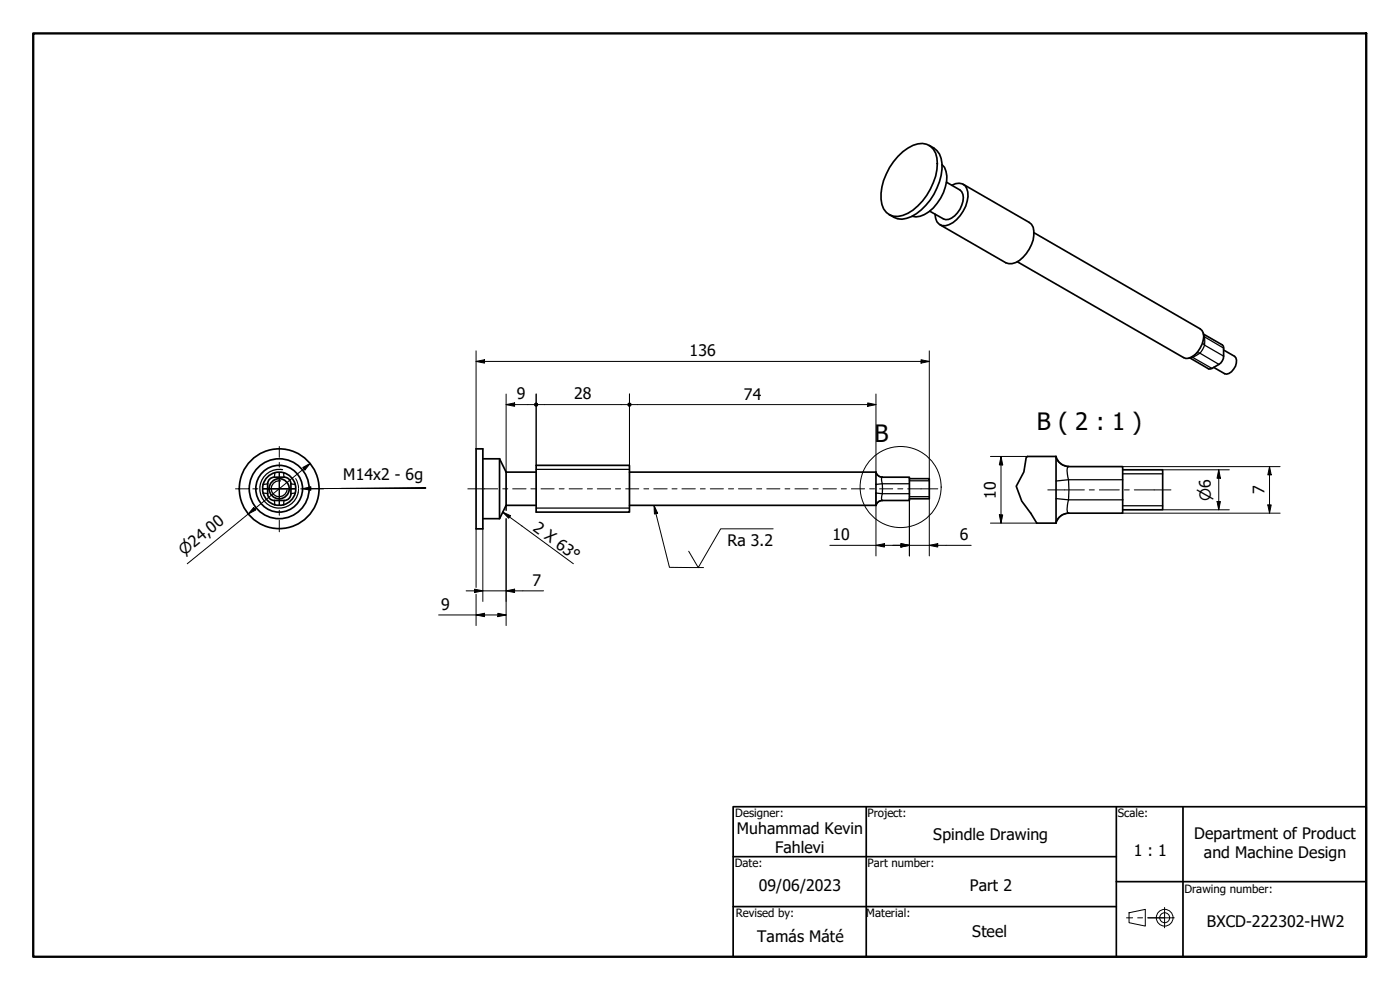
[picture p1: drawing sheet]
<svg xmlns="http://www.w3.org/2000/svg" width="420mm" height="297mm" viewBox="0 0 420 297" stroke-linecap="round" stroke-linejoin="round" font-family="sans-serif">
<!-- layer: Visible Narrow (ISO) -->
<g fill="none" stroke="#000" stroke-width=".38">
<path d="M357.7 107l.2 .2M357.9 107.2l-.8 .2M357.9 107.2l5.8 3.3M359.2 105.9l.9 .1M360.1 106l-2.2 1.2M360.1 106l5.7 3.3M360.9 102.8l.6 .8M361.2 100.3l.3 .8M361.3 101l.2 .1M361.5 103.6l-1.4 2.4M361.5 101.1v2.5M361.5 103.6l5.7 3.3"/>
<path d="M361.5 101.1l5.7 3.3M316.9 137.3a4.1 4.1 0 0 0 3.8 2.7l-.3 .3-.2 .8 .5 2.8M79 147.9l1.3 .2M80.3 145.1l-1.3 .2M82.3 150.2l.2 1.3M82.5 141.8l-.2 1.4M84.2 144.3a2.38 2.38 0 0 0-2.8 1.9 2.38 2.38 0 0 0 2 2.8 2.38 2.38 0 0 0 2.7-1.9M84.8 140.9a5.8 5.8 0 0 0-6.7 4.7 5.8 5.8 0 0 0 4.7 6.8 5.8 5.8 0 0 0 6.7-4.8M85.2 141.8l.1 1.4M85.3 150.2l-.1 1.3M87.3 145.1l1.3 .2M88.6 147.9l-1.3 .2"/>
<path d="M160.9 140.8h28M160.9 152.4h28M262.9 141.8l.4 .7 .7 .5 .8 .2a1.75 1.75 0 0 0 0 1.9M262.9 147.9l1.9 .2M264.8 148.1a1.83 1.83 0 0 0 0 2.1l-.8 .1-1.1 1.2M264.8 145.1v3M264.8 145.1l-1.9 .2M264.8 148.1h8.1M264.8 145.1h8.1M272.9 144.3h6M272.9 149h6M316.9 149.6l3.8 .4"/>
<path d="M320.7 150l-.5 2.8 .2 .9 .3 .3a3.9 3.9 0 0 0-3.8 2.6M320.7 143.9v6.1M320.7 143.9l-3.8 .4M320.7 150h16.2M320.7 143.9h16.2M336.9 142.2h12M336.9 151.8h12"/>
</g>
<!-- layer: Visible (ISO) -->
<g fill="none" stroke="#000" stroke-width=".51">
<path d="M269.5 46.9a11.1 11.1 0 0 1 7.4-3.9 4.6 4.6 0 0 1 4.3 4.4 18.2 18.2 0 0 1-8.7 16.6 5.4 5.4 0 0 1-6.5-.3 7.1 7.1 0 0 1-1.6-5.7 19.4 19.4 0 0 1 5.1-11.1zM278.8 43.6a6.3 6.3 0 0 1 3.9 7.2 18.4 18.4 0 0 1-9.2 14.2 5.8 5.8 0 0 1-6.7-.6M282.7 49.4a6.2 6.2 0 0 1 1 6.7 13.2 13.2 0 0 1-7.5 8.8l-1.3 .2-1.2-.2M284 54.7l4.1 2.3a3.6 3.6 0 0 1 .5 4.6 5.9 5.9 0 0 1-4.8 4.3l-4.8-2.5M285.6 55.6a2.91 2.91 0 0 1 3.1-.5 2.91 2.91 0 0 1 1.7 2.5 10.5 10.5 0 0 1-5.6 9.8 2.69 2.69 0 0 1-4-1.9l-.2-1.3M289.1 55.3l19.8 11.4a3.6 3.6 0 0 1 1.4 3.9 10.8 10.8 0 0 1-5.5 8.2l-1.1 .3-1.8-.2-19.8-11.5M310.3 69.8l49.9 28.9a2.97 2.97 0 0 1 .9 3.4 7.3 7.3 0 0 1-4.4 5.4l-.8 .1-.7-.3-49.9-28.8M361.2 100.3l5.6 3.2a5.2 5.2 0 0 1 0 4.8 6 6 0 0 1-4.1 2.4l-5.6-3.3M367.2 105l3.3 1.9a3.4 3.4 0 0 1-.9 4.7l-.8 .5-.7 .2-.6-.2-3.3-1.9M142.9 134.7h2v24h-2zM144.9 137.7h5M149.9 137.7v17.9"/>
<path d="M149.9 137.7l2 4M160.9 139.6h28v14.1h-28zM308.4 137h8.5M316.9 137a4 4 0 0 0 3.9 2.9M316.9 137v20M80.3 148.2a2 2 0 0 0 2 2h3a2 2 0 0 0 2-2M80.3 148.1v-2.9a2 2 0 0 1 2-2h3a2 2 0 0 1 2 2v2.9M151.9 151.6l-2 4h-5M151.9 141.7v9.9M151.9 141.7h9M151.9 151.6h9M188.9 141.7h74"/>
<path d="M188.9 151.6h74M262.9 141.7l.7 1.1 1.2 .4M262.9 141.7v9.9M264.8 143.2h8.1v7h-8.1M264.8 150.2l-1.2 .4-.7 1.1M272.9 143.6h6v6.1h-6M311.1 157h5.8M320.7 140h16.2v14h-16.2M320.8 154a4 4 0 0 0-3.9 2.9M336.9 141h12v12h-12"/>
<circle cx="83.8" cy="146.6" r="5"/>
<circle cx="83.8" cy="146.6" r="3"/>
<circle cx="83.8" cy="146.6" r="7"/>
<circle cx="83.8" cy="146.6" r="9"/>
<circle cx="83.8" cy="146.6" r="12"/>
</g>
<!-- layer: Break Line (ISO) -->
<path d="M308.4 137l-.4 .3-.7 4.3-2.3 4.3 1.6 4.5 2.8 3.6 1.7 3" fill="none" stroke="#000" stroke-width=".51"/>
<!-- layer: Detail Boundary (ISO) -->
<circle cx="270.3" cy="146.1" r="12.2" fill="none" stroke="#000" stroke-width=".3"/>
<!-- layer: Border (ISO) -->
<path d="M10 10h400v277.1h-400z" fill="none" stroke="#000" stroke-width=".7"/>
<!-- layer: Title (ISO) -->
<path d="M220 242h190v45.1h-190zM220 257h115M260 242v45.1M335 242v45.1M355 242v45.1M220 272h115M335 264.5h75" fill="none" stroke="#000" stroke-width=".51"/>
<!-- layer: Sketch Geometry (ISO) -->
<g fill="none" stroke="#000" stroke-width=".3">
<path d="M338.8 273.9l4.9-1.1v5.1l-4.9-1.1z"/>
<circle cx="349.5" cy="275.4" r="2.51"/>
<circle cx="349.5" cy="275.4" r="1.49"/>
</g>
<!-- layer: Dimension (ISO) -->
<g fill="none" stroke="#000" stroke-width=".3">
<path d="M142.9 108.4l2.5-.5v1.1zM142.9 108.4h136M142.9 105.3v29.4M151.9 118.2v23.5M160.9 118.2v21.4M188.9 118.2v21.4M262.9 118.2v23.5M276.4 107.9l2.5 .5-2.5 .6zM278.9 105.3v38.3M93.1 139.1l-36.9 30M151.9 121.4l2.5-.5v1zM151.9 121.4h8.4"/>
<path d="M161.5 121.4h26.8M189.5 121.4h73.4M260.4 120.9l2.5 .5-2.5 .5zM297.2 137h11.2M300.4 137l.5 2.5h-1zM300.4 137v20M76.1 152.3l.7 .7-2.3 1.2zM90.9 140.3l2.2-1.2-1.6 1.9zM142.9 158.7v17.6M144.9 158.7v21.8M151.9 151.6v1.5M151.9 155.6v32.1"/>
<path d="M262.9 147.9v18.9M272.9 150.2v16.6M278.9 149.7v17.1M297.2 157h13.9M299.9 154.5h1l-.5 2.5zM336.9 140h47.3M336.9 154h47.3M348.9 141h20M348.9 153h20M365.3 150.5h1l-.5 2.5zM365.8 141l.5 2.5h-1zM365.8 141v12"/>
<path d="M380.5 151.5h1l-.5 2.5zM381 140l.5 2.5h-1zM381 140v14M139.9 177.3h23.2M142.4 176.8l2.5 .5-2.5 .5zM142.9 178.3v9.4M151.9 177.3l2.5-.5v1zM249 163.6h42.5M262.9 163.6l2.5-.5v1zM270.4 163.1l2.5 .5-2.5 .5zM278.9 163.6l2.5-.5v1zM131.6 184.5h20.3"/>
<path d="M142.9 184.5l2.5-.5v1zM149.4 184l2.5 .5-2.5 .5z"/>
</g>
<g fill="#000">
<path d="M142.9 108.4l2.5-.5v1.1z" fill-rule="evenodd"/>
<path d="M276.4 107.9l2.5 .5-2.5 .6z" fill-rule="evenodd"/>
<path d="M151.9 121.4l2.5-.5v1z" fill-rule="evenodd"/>
<path d="M260.4 120.9l2.5 .5-2.5 .5z" fill-rule="evenodd"/>
<path d="M300.4 137l.5 2.5h-1z" fill-rule="evenodd"/>
<path d="M76.1 152.3l.7 .7-2.3 1.2z" fill-rule="evenodd"/>
<path d="M90.9 140.3l2.2-1.2-1.6 1.9z" fill-rule="evenodd"/>
<path d="M299.9 154.5h1l-.5 2.5z" fill-rule="evenodd"/>
<path d="M365.3 150.5h1l-.5 2.5z" fill-rule="evenodd"/>
<path d="M365.8 141l.5 2.5h-1z" fill-rule="evenodd"/>
<path d="M380.5 151.5h1l-.5 2.5z" fill-rule="evenodd"/>
<path d="M381 140l.5 2.5h-1z" fill-rule="evenodd"/>
<path d="M142.4 176.8l2.5 .5-2.5 .5z" fill-rule="evenodd"/>
<path d="M151.9 177.3l2.5-.5v1z" fill-rule="evenodd"/>
<path d="M262.9 163.6l2.5-.5v1z" fill-rule="evenodd"/>
<path d="M270.4 163.1l2.5 .5-2.5 .5z" fill-rule="evenodd"/>
<path d="M270.4 163.1l2.5 .5-2.5 .5z" fill-rule="evenodd"/>
<path d="M278.9 163.6l2.5-.5v1z" fill-rule="evenodd"/>
<path d="M142.9 184.5l2.5-.5v1z" fill-rule="evenodd"/>
<path d="M149.4 184l2.5 .5-2.5 .5z" fill-rule="evenodd"/>
<circle cx="160.9" cy="121.4" r=".63"/>
<circle cx="188.9" cy="121.4" r=".63"/>
</g>
<!-- layer: Symbol (ISO) -->
<path d="M88.7 143.6l.7 1.4 .2 1.5M89.6 146.7l-.1 .9M90.8 146.6l2.5-.5v1zM102.3 146.5l25.5-.1-37 .2M150.9 153.7l2.3 1-.5 .8zM150.9 153.7l21.2 15.4M196.3 151.6l1.1 2.4-1 .2zM196.3 151.6l4.6 18.6 10.2 .1M232 158.7h-15.7l-6.8 11.6-2.8-4.9" fill="none" stroke="#000" stroke-width=".3"/>
<g fill="#000">
<path d="M90.8 146.6l2.5-.5v1z" fill-rule="evenodd"/>
<path d="M150.9 153.7l2.3 1-.5 .8z" fill-rule="evenodd"/>
<path d="M196.3 151.6l1.1 2.4-1 .2z" fill-rule="evenodd"/>
</g>
<!-- layer: Centerline (ISO) -->
<g fill="none" stroke="#000" stroke-width=".3">
<path d="M140.4 146.7h9M150.9 146.7h1.5M153.9 146.7h4M159.3 146.7h1.5M162.4 146.7h3.9M167.8 146.7h1.5M170.8 146.7h4M176.3 146.7h1.5M179.3 146.7h4M184.7 146.7h1.5M187.8 146.7h3.9M193.2 146.7h1.5"/>
<path d="M196.2 146.7h4M201.7 146.7h1.5M204.7 146.7h4M210.2 146.7h1.4M213.2 146.7h3.9M218.6 146.7h1.6M221.6 146.7h4M227.1 146.7h1.5M230.1 146.7h4M235.6 146.7h1.4M238.6 146.7h3.9M244 146.7h1.6"/>
<path d="M247 146.7h4M252.5 146.7h1.5M255.5 146.7h4M261 146.7h1.4M264 146.7h3.9M269.4 146.7h1.6M272.4 146.7h9M314.5 147h10.9M326.9 147h1.5M329.9 147h6M337.4 147h1.5M340.4 147h11"/>
</g>
<!-- layer: Center Mark (ISO) -->
<g fill="none" stroke="#000" stroke-width=".3">
<path d="M83.8 134v3.2M83.8 138.7v1.5M70.7 146.7h3.7M75.9 146.7h1.5M78.9 146.7h4.9h-4.9M83.8 141.7v5v-5M83.8 151.6v-4.9v4.9M83.8 153.1v1.5M83.8 156.1v3.5M88.7 146.7h-4.9h5M90.2 146.7h1.6M93.3 146.7h3.8"/>
<path d="M338.1 275.4h1.8M341.4 275.4h1.5M344.4 275.4h5.1M344.6 275.4h7.8M349.5 272.3v6.1"/>
</g>
<g font-size="7.2">
<text x="311.2" y="129">B ( 2 : 1 )</text>
<text x="262.4" y="132.6">B</text>
</g>
<g font-size="4.8">
<text x="206.9" y="106.9">136</text>
<text x="155.1" y="119.8">9</text>
<text x="172.3" y="119.8">28</text>
<text x="223.3" y="119.9">74</text>
<text x="103" y="144">M14x2 - 6g</text>
<text x="298.8" y="149.6" transform="rotate(-90 298.8 149.6)">10</text>
<text x="379.5" y="148.3" transform="rotate(-90 379.5 148.3)">7</text>
<text x="159.7" y="159.1" transform="rotate(36 159.7 159.1)">2 X 63°</text>
<text x="218.3" y="163.8">Ra 3.2</text>
<text x="249.8" y="162">10</text>
<text x="288.1" y="162">6</text>
<text x="159.8" y="175.8">7</text>
<text x="132.4" y="182.9">9</text>
<text x="221.1" y="250.2">Muhammad Kevin</text>
<text x="358.4" y="251.8">Department of Product</text>
<text x="232.7" y="256">Fahlevi</text>
<text x="280.1" y="252.1">Spindle Drawing</text>
<text x="340.3" y="256.8">1 : 1</text>
<text x="361.3" y="257.5">and Machine Design</text>
<text x="227.7" y="267.3">09/06/2023</text>
<text x="291.1" y="267.4">Part 2</text>
<text x="291.8" y="281.1">Steel</text>
<text x="362.2" y="278.2">BXCD-222302-HW2</text>
<text x="227.3" y="282.7">Tamás Máté</text>
</g>
<g font-size="4.6">
<text x="363.3" y="150.2" transform="rotate(-90 363.3 150.2)">⌀6</text>
<text x="55.3" y="166.8" transform="rotate(-39 55.3 166.8)">⌀24,00</text>
</g>
<g font-size="3.4">
<text x="220.7" y="245.2">Designer:</text>
<text x="260.3" y="245">Project:</text>
<text x="335.5" y="245.2">Scale:</text>
<text x="220.5" y="260.1">Date:</text>
<text x="260.3" y="260.1">Part number:</text>
<text x="355.5" y="267.8">Drawing number:</text>
<text x="220.8" y="275.1">Revised by:</text>
<text x="260" y="275">Material:</text>
</g>
</svg>
